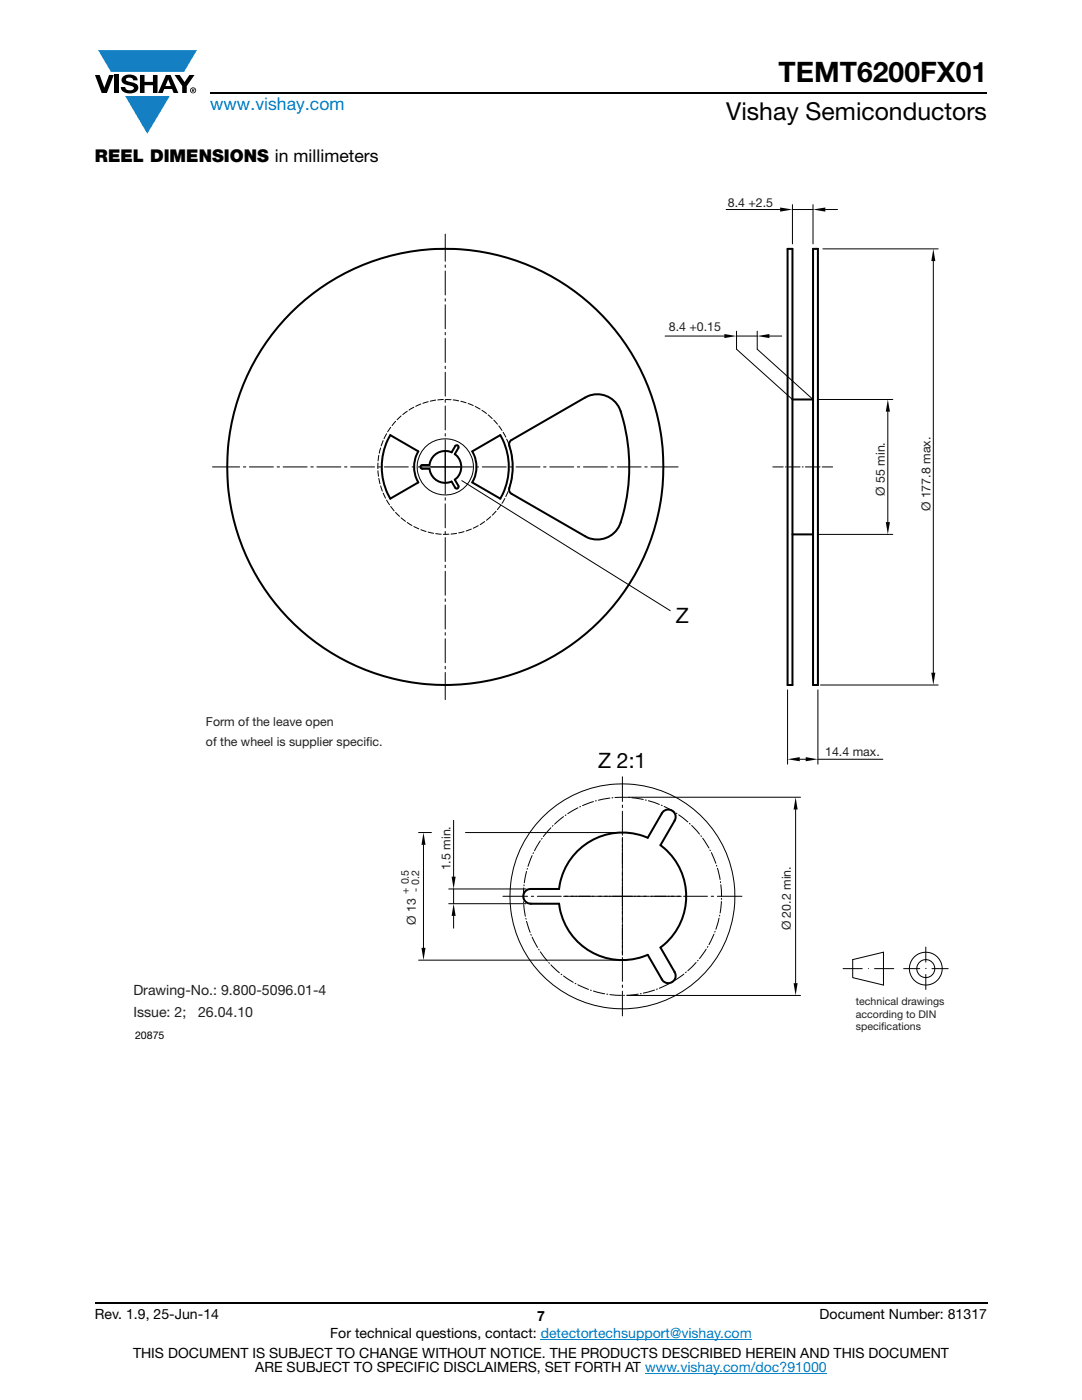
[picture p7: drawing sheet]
<svg xmlns="http://www.w3.org/2000/svg" width="216mm" height="279mm" viewBox="0 0 216 279" stroke-linecap="round" stroke-linejoin="round" font-family="sans-serif">
<g fill="#147fc3">
<path d="M19.6 10h19.7l-2.6 4.3h-1.1h-13.5z"/>
<path d="M25 19.2h8.9l-4.5 7.5z"/>
</g>
<g fill="#000">
<path d="M18.9 15h1l.9 2.5 1-2.5h.9l-1.4 3.6h-1zM22.9 15h.9v3.6h-.9zM24.6 15.3a2.1 2.1 0 0 1 2.8 .3l.1 .4h-.9a.79 .79 0 0 0-.7-.5 .79 .79 0 0 0-.8 .4l.3 .3 1 .2a1.08 1.08 0 0 1 1.2 1 1.08 1.08 0 0 1-1.1 1.2 1.73 1.73 0 0 1-2.4-1.2h.9a.96 .96 0 0 0 .8 .6 .96 .96 0 0 0 .9-.4 1.31 1.31 0 0 0-1.2-.6 1.03 1.03 0 0 1-1.1-.6 1.03 1.03 0 0 1 .2-1.1zM27.9 15h.9v1.3h1.7v-1.3h.9v3.6h-.9v-1.6h-1.7v1.6h-.9zM34.8 15h1.1l.9 1.4 1-1.4h1l-1.5 2.2v1.4h-.9v-1.4z"/>
<path d="M33.6 15.9l.5 1.3h-1.1zM33.1 15l-1.6 3.6h1l.3-.8h1.5l.3 .8h1l-1.6-3.6z"/>
<path d="M38.4 17.8h.2v.2h-.2zM38.3 17.7v.7h.1v-.3l.4 .3-.2-.3 .2-.2-.1-.2z"/>
<path d="M38.1 18a.46 .46 0 0 1 .9 0 .46 .46 0 0 1-.9 0zM37.9 18a.6 .6 0 0 0 1.2 0 .6 .6 0 0 0-1.2 0z"/>
</g>
<path d="M42 18.6h155M18.9 260h178.1" fill="none" stroke="#000" stroke-width=".36"/>
<path d="M107.9 267.3h42.1M128.7 274h36.3" fill="none" stroke="#007ec4" stroke-width=".2"/>
<path d="M26.6 39.2h162.7v168.7h-162.7z" fill="#fff"/>
<g fill="none" stroke="#000" stroke-width=".2">
<path d="M88.8 46.7v5.4M88.8 52.9v.5M88.8 54.1v4.8M88.8 59.6v.5M144.9 41.8h10.8M158.1 40.8v7.9M158.1 41.8h4.1M162.2 40.8v7.9M164.2 49.7h23M164.7 41.8h2.4M186.2 52.1v82.2M86.9 79.9l-1 .2"/>
<path d="M88.5 79.7l-1.1 .1M88.8 60.8v4.8M88.8 66.3v.5M88.8 67.6v4.7M88.8 73.1v.5M88.8 74.3v4.8M88.8 79.8v.5M88.9 79.7l1.1 .1M90.4 79.8l1.1 .2M132.7 67.1h11.8M147 66.1v3.6l11.1 10M147 67.1h4.1"/>
<path d="M151.1 66.1v3.6l11.1 10M153.5 67.1h2.5M163.2 79.7h14.9M42.4 93.2h5.4M48.6 93.2h.4M49.8 93.2h4.8M55.3 93.2h.5M56.5 93.2h4.8M62 93.2h.5M63.2 93.2h4.8M68.8 93.2h.4M70 93.2h4.7"/>
<path d="M75.4 92.4v1.1M75.4 93.9l.1 1.1M75.5 93.2h.5M75.6 90.9l-.2 1.1M75.6 95.5l.2 1.1M76 89.4l-.3 1.1M76 97l.3 1M76.5 87.9l-.4 1.1M76.5 98.4l.4 1M76.7 93.2h4.8M77.1 86.6l-.5 1M77.1 99.8l.6 .9"/>
<path d="M78 85.3l-.7 .9M78.9 84.1l-.7 .8M80 83l-.8 .8M81.3 82.1l-.9 .6M82.2 93.2h.5M82.6 81.3l-1 .5M83.4 93.2h10.9M84 80.6l-1 .5M85.4 80.2l-1 .3M85.9 93.2h2.9v2.9M88.8 99.3v.5M88.8 90.2v3h3"/>
<path d="M88.8 81v4.8M88.8 86.5v.5M88.8 87.7v10.9M92 80.1l1 .3M92.1 95.9l41.6 26M93.4 80.5l1 .4M94.8 81.1l1 .6M95 93.2h.5M96.2 81.9l.9 .6M96.2 93.2h4.8M97.4 82.8l.8 .7M98.5 83.8l.8 .9"/>
<path d="M99.5 85l.7 .9M100.4 86.3l.5 .9M100.7 99.5l-.5 .9M101.1 87.6l.4 1.1M101.4 98.1l-.5 1M101.7 89.1l.3 1M101.7 93.2h.5M101.9 96.6l-.4 1.1M102 90.6l.2 1M102.2 95.1l-.2 1.1M102.3 92.1v1.1M102.3 93.2h.1"/>
<path d="M102.3 93.6l-.1 1.1M103 93.2h4.7M108.5 93.2h.5M109.7 93.2h4.8M115.2 93.2h.5M116.4 93.2h4.8M121.9 93.2h.5M123.2 93.2h4.7M128.7 93.2h.4M129.9 93.2h5.4M154.2 93.2h2.1M156.7 93.2h.2"/>
<path d="M157.3 93.2h2.3M160.1 93.2h.2M160.7 93.2h2.3M163.5 93.2h.1M164.1 93.2h2M177.2 82.2v22M78 101.1l.6 .8M78.9 102.3l.8 .8M80 103.3l.9 .7M81.3 104.3l.9 .6M82.6 105.1l1 .4M84 105.7l1 .4"/>
<path d="M85.4 106.2l1.1 .2M86.9 106.5l1.1 .1M88.8 100.6v4.7M88.8 106.1v.5M88.8 107.3v4.8M88.8 112.8v.5M88.8 114v4.8M88.8 119.5v.5M89.6 106.6h-1.1M91.1 106.4l-1.1 .2M92.6 106.1l-1.1 .3M94 105.6l-1 .4"/>
<path d="M95.4 104.9l-1 .5M96.7 104.1l-.9 .6M97.9 103.1l-.8 .7M99 102l-.8 .8M99.9 100.8l-.6 .9M163.2 106.7h14.9M88.8 120.7v4.8M88.8 126.2v.6M88.8 127.5v4.8M88.8 133v.5M88.8 134.2v5.4M157.1 137.7v14.8"/>
<path d="M163.2 137.7v14.8M163.7 136.7h23.5M118.4 160l-2.2 .8M119 159.8h-.2M121.7 159.3l-2.3 .4M122.3 159.2h-.2M124.2 155v4.9M125 159.1l-2.3 .1M125.2 159.1h34.5M125.5 159.1l.2 .1M126.1 159.2l2.3 .4M128.8 159.7h.2"/>
<path d="M129.4 159.8l2.2 .7M159.6 151.5h1.2M163.2 151.5h13M83.5 166.2h2.6M84.5 168.6v20.6M89.5 177.4h15.5M90.5 163.7v11.3M90.5 177.4v3M92.9 166.2h30.3M100.3 178.9h5M104.5 180v.1M104.5 177.2l-.1 2.3"/>
<path d="M104.6 176.6l-.1 .2M105.1 173.9l-.5 2.3M105.2 173.3v.2M106 178.9h.5M106.2 170.7l-.8 2.2M106.4 170.2v.1M107.2 178.9h4.8M107.8 167.8l-1.2 2M108.2 167.3l-.1 .2M109.9 165.2l-1.5 1.8M110.3 164.8l-.1 .1M112.4 163l-1.7 1.5"/>
<path d="M112.9 162.6l-.1 .1M115.3 161.2l-2 1.2M115.9 161h-.2M118.7 178.9h-6.3M124.2 167.1v6.3M124.2 173.5v10.7M124.2 160.7v.5M124.2 161.9v4.8M129.5 178.9h-10.7M129.7 178.9h6.2M132 160.7l.1 .1M132.5 160.9l2.1 1.1"/>
<path d="M134.9 162.3l.2 .1M135.4 162.6l1.9 1.4M136.4 178.9h4.8M137.6 164.3l.1 .2M138 164.7l1.6 1.8M139.9 166.8l.1 .1M140.2 167.3l1.3 1.9M141.7 169.6v.2M141.9 178.9h.5M142 170.2l.8 2.1M143 172.7v.2M143.1 178.9h4.9"/>
<path d="M143.2 173.3l.5 2.2M143.7 176l.1 .1M143.8 176.6l.2 2.3M143.9 179.9l-.2 2.3M144 179.3v.2M158.8 161.6v34.6M83.5 191.6h39.7M89.5 180.4h15.5M90.5 182.8v2.4M104.5 180.5l.3 2.4M104.9 183.3l.1 .1M105.1 183.9l.7 2.2"/>
<path d="M105.9 186.5l.1 .1M106.2 187l1.1 2.1M107.5 189.4l.1 .2M107.8 189.9l1.4 1.9M109.5 192.1l.1 .2M109.9 192.5l1.7 1.6M112 194.4l.1 .1M112.4 194.8l2 1.2M114.8 196.3h.1M115.3 196.5l2.1 1M117.8 197.6l.2 .1M118.4 197.8l2.3 .5"/>
<path d="M121.1 198.4h.2M121.7 198.5l2.3 .1M124.2 184.4v6.2M124.2 191.1v4.7M124.2 196.6v.5M124.2 197.8v4.9M124.4 198.6h.2M125.2 198.7h34.5M127.3 198.4l-2.3 .2M127.9 198.3h-.1M130.6 197.6l-2.2 .6M131.2 197.4h-.2"/>
<path d="M133.7 196.2l-2.1 1M134.2 195.9l-.2 .1M136.5 194.4l-1.9 1.3M136.9 194l-.1 .1M138.9 192.1l-1.6 1.6M139.3 191.6l-.1 .2M140.9 189.4l-1.3 1.9M141.3 188.9l-.2 .2M142.5 186.4l-1 2.1M142.7 185.9l-.1 .1M143.5 183.2l-.7 2.3M143.6 182.6v.2"/>
<path d="M168.2 193.3h3.9M170.1 191.5l6.2-1.5v6.6l-6.2-1.5zM173.3 193.3h.1M174.5 193.3h3.8M180.3 193.3h3.2M184.7 189v3M184.7 194.5v3M184.7 193.2h.1M184.8 193.3h.1M186 193.3h3.2"/>
<circle cx="88.9" cy="93.2" r="5.6"/>
<circle cx="124.2" cy="178.9" r="22.4"/>
<circle cx="184.7" cy="193.3" r="1.8"/>
<circle cx="184.7" cy="193.3" r="3.3"/>
</g>
<g fill="none" stroke="#000" stroke-width=".4">
<path d="M157.2 49.7h.9v87h-.9zM162.2 49.7h1v87h-1zM158.1 79.7h4.1M77.9 86.8l5.6 3.3a6.2 6.2 0 0 0 0 6.2l-5.6 3.2a12.7 12.7 0 0 1 0-12.7zM84.3 93.5h1.4a3.2 3.2 0 0 0 4.4 2.6l.7 1.2M84.3 92.8a.37 .37 0 0 0-.4 .4 .37 .37 0 0 0 .4 .3M90.8 89l.5-.1 .1 .5M90.8 89l-.7 1.3a3.2 3.2 0 0 0-4.4 2.5h-1.4M91.4 97a.37 .37 0 0 1-.1 .5 .37 .37 0 0 1-.5-.2M91.5 89.4l-.8 1.2a3.2 3.2 0 0 1 0 5.1l.8 1.3M94.2 90.1l5.6-3.3a12.7 12.7 0 0 1 0 12.7l-5.6-3.2a6.2 6.2 0 0 0 0-6.2zM101.9 88l14.8-8.7a4.9 4.9 0 0 1 7.2 2.8 36.3 36.3 0 0 1-.3 22.7 4.9 4.9 0 0 1-6.9 2.2l-14.6-8.5-.4-.3a1.94 1.94 0 0 1 .2-1.8 14.1 14.1 0 0 0-.3-7.7z"/>
<path d="M158.1 106.7h4.1M105.9 177.4a1.47 1.47 0 0 0-1.5 1.5 1.47 1.47 0 0 0 1.5 1.5M132 162.3a1.47 1.47 0 0 1 2.1-.5 1.47 1.47 0 0 1 .5 2M132.1 162.3l-2.8 4.9a12.7 12.7 0 0 0-17.7 10.2h-5.7M134.6 163.8l-2.8 4.9a12.7 12.7 0 0 1 0 20.4l2.8 4.9M105.9 180.4h5.7a12.7 12.7 0 0 0 17.7 10.2l2.8 4.9M134.6 193.9a1.47 1.47 0 0 1-.5 2.1 1.47 1.47 0 0 1-2.1-.6"/>
<circle cx="88.8" cy="93.2" r="43.5"/>
</g>
<g fill="#000">
<path d="M155.7 41.4l2.4 .4-2.4 .4zM162.2 41.8l2.5-.4v.8zM186.2 49.7l.4 2.4h-.8zM144.5 66.7l2.5 .4-2.5 .4zM151.1 67.1l2.4-.4v.8zM177.2 79.7l.4 2.5h-.8zM176.8 104.2h.8l-.4 2.5zM185.8 134.3h.8l-.4 2.4zM157.1 151.5l2.5-.4v.8zM160.8 151.1l2.4 .4-2.4 .4zM84.5 166.2l.4 2.4h-.8zM90.1 175h.8l-.4 2.4z"/>
<path d="M158.8 159.1l.4 2.5h-.8zM84.1 189.2h.8l-.4 2.4zM90.5 180.4l.4 2.4h-.8zM158.4 196.2h.8l-.4 2.5z"/>
</g>
<text font-size="5.6" x="155.4" y="16.4">TEMT6200FX01</text>
<text font-size="4.9" x="144.9" y="24">Vishay Semiconductors</text>
<g font-size="4.2">
<text x="134.9" y="124.3">Z</text>
<text x="119.3" y="153.3">Z 2:1</text>
</g>
<text font-size="3.5" fill="#007ec4" x="42" y="21.9">www.vishay.com</text>
<text font-size="3.5" x="18.9" y="32.3">REEL DIMENSIONS in millimeters</text>
<g font-size="2.8" fill="#231f20">
<text x="26.6" y="203">I</text>
<text x="26.6" y="198.5">Drawing-No.: 9.800-5096.01-4</text>
<text x="27.3" y="203">ssue: 2;</text>
<text x="39.5" y="203">26.04.10</text>
</g>
<g font-size="2.8">
<text x="18.9" y="263.3">Rev. 1.9, 25-Jun-14</text>
<text x="107.2" y="263.6">7</text>
<text x="163.6" y="263.3">Document Number: 81317</text>
<text x="65.9" y="267.1">For technical questions, contact: detectortechsupport@vishay.com</text>
<text x="26.5" y="271">THIS DOCUMENT IS SUBJECT TO CHANGE WITHOUT NOTICE. THE PRODUCTS DESCRIBED HEREIN AND THIS DOCUMENT</text>
<text x="50.9" y="273.8">ARE SUBJECT TO SPECIFIC DISCLAIMERS, SET FORTH AT www.vishay.com/doc?91000</text>
</g>
<g font-size="2.5" fill="#231f20">
<text x="145.2" y="41.2">8.4 +2.5</text>
<text x="133.4" y="66.1">8.4 +0.15</text>
<text x="176.6" y="99" transform="rotate(-90 176.6 99)">Ø 55 min.</text>
<text x="185.6" y="102" transform="rotate(-90 185.6 102)">Ø 177.8 max.</text>
<text x="41.1" y="144.9">Form of the leave open</text>
<text x="41.1" y="148.9">of the wheel is supplier specif</text>
<text x="73.1" y="148.9">ic.</text>
<text x="164.7" y="150.9">14.4 max.</text>
<text x="89.9" y="173.7" transform="rotate(-90 89.9 173.7)">1.5 min.</text>
<text x="83" y="184.5" transform="rotate(-90 83 184.5)">Ø 13</text>
<text x="157.8" y="185.7" transform="rotate(-90 157.8 185.7)">Ø 20.2 min.</text>
</g>
<g font-size="2.1" fill="#231f20">
<text x="81.6" y="178.4" transform="rotate(-90 81.6 178.4)">+ 0.5</text>
<text x="83.7" y="178" transform="rotate(-90 83.7 178)">- 0.2</text>
<text x="170.8" y="203.1">according to DIN</text>
<text x="170.8" y="200.6">technical drawings</text>
<text x="170.8" y="205.5">specif</text>
<text x="175.8" y="205.5">ications</text>
</g>
<text font-size="2.1" x="26.9" y="207.4">20875</text>
</svg>
